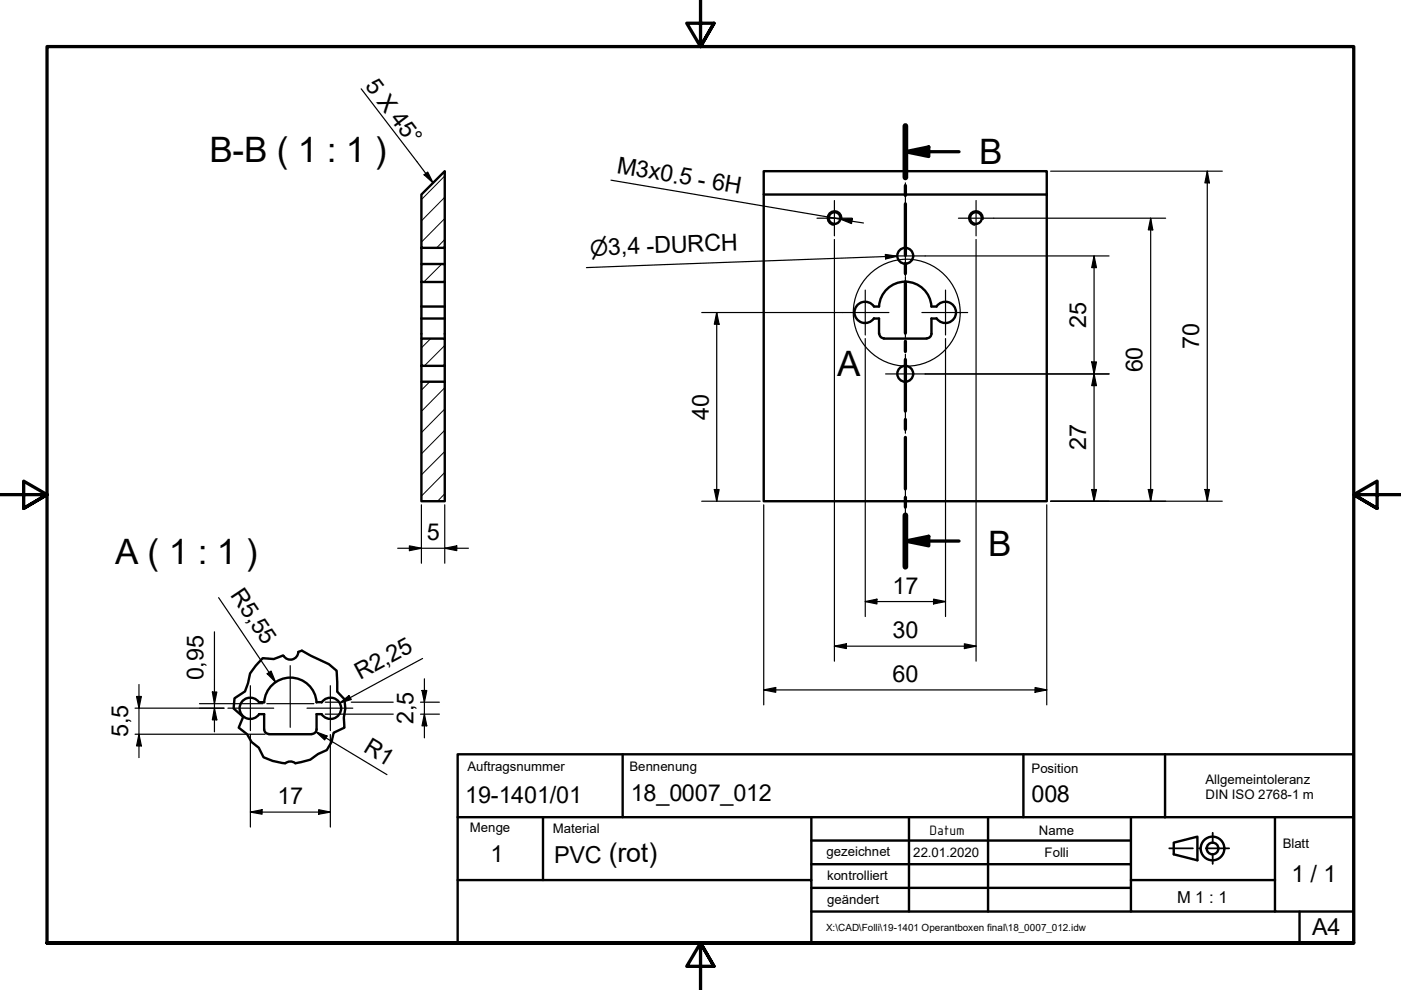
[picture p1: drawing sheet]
<svg xmlns="http://www.w3.org/2000/svg" width="297mm" height="210mm" viewBox="0 0 297 210" stroke-linecap="round" stroke-linejoin="round" font-family="sans-serif">
<!-- layer: Schraffur (ISO) -->
<g fill="none" stroke="#000" stroke-width=".21">
<path d="M94.3 37.3l-5 5M93.7 56l-3.8 3.8M94.3 50.8l-1.7 1.7M94.3 46.3l-5 5M94.3 41.8l-5 5M91.3 71.8l-2 2M94.3 73.3l-4.3 4.3M91.1 80.9l-1.8 1.8M94.3 95.7l-5 5M94.3 91.2l-5 5M94.3 86.7l-5 5M94.3 82.2l-5 5"/>
<path d="M94.3 104.7l-1.5 1.6M94.3 100.2l-5 5"/>
</g>
<!-- layer: Sichtbar (ISO) -->
<g fill="none" stroke="#000" stroke-width=".51">
<path d="M94.3 36.3v16.2h-5v-11.3zM161.9 36.3h60v70h-60zM89.3 56h5v3.8h-5zM89.3 52.5v3.5M89.3 59.8v12M94.3 52.5v3.5M94.3 59.8v12M161.9 41.2h60M89.3 71.8h5v5.8h-5zM89.3 67.5h5M89.3 65h5M89.3 77.6v3.3"/>
<path d="M94.3 77.6v3.3M185.3 67.5h1.1v3.3M186.4 70.7a.98 .98 0 0 0 1 1M187.4 71.8h9.1M198.6 67.5a2.25 2.25 0 0 0 3.3 .4 2.25 2.25 0 0 0 0-3.4 2.25 2.25 0 0 0-3.3 .5h-1.1a5.6 5.6 0 0 0-5.6-5.3 5.6 5.6 0 0 0-5.5 5.3h-1.1a2.25 2.25 0 0 0-3.4-.5 2.25 2.25 0 0 0 0 3.4 2.25 2.25 0 0 0 3.4-.4M198.6 67.5h-1.1v3.2a.98 .98 0 0 1-1 1M89.3 80.9h5v25.4h-5zM63.2 138.2a1.68 1.68 0 0 1-1.2 1.6 1.68 1.68 0 0 1-1.9-.8M54.9 148.9h1.1M54.9 148.9a2.25 2.25 0 0 0-3.3-.4 2.25 2.25 0 0 0 0 3.4 2.25 2.25 0 0 0 3.3-.5h1.1v3.3M56 154.6a.98 .98 0 0 0 1 1M56 148.9a5.6 5.6 0 0 1 5.6-5.2 5.6 5.6 0 0 1 5.5 5.2"/>
<path d="M57 155.7h9.1M67.1 148.9h1.1M67.1 154.6a.98 .98 0 0 1-1 1M68.2 148.9a2.25 2.25 0 0 1 3.4-.4 2.25 2.25 0 0 1 0 3.4 2.25 2.25 0 0 1-3.4-.5h-1.1v3.3M62.6 161.8a1.68 1.68 0 0 0-2.1 0"/>
<circle cx="176.9" cy="46.2" r="1.24"/>
<circle cx="191.9" cy="54.2" r="1.68"/>
<circle cx="206.9" cy="46.2" r="1.24"/>
<circle cx="191.9" cy="79.3" r="1.68"/>
</g>
<!-- layer: Sichtbar schmal (ISO) -->
<path d="M178.4 46.5a1.49 1.49 0 0 0-1.2-1.7 1.49 1.49 0 0 0-1.7 1.2 1.49 1.49 0 0 0 1.2 1.7M208.4 46.5a1.49 1.49 0 0 0-1.2-1.7 1.49 1.49 0 0 0-1.8 1.2 1.49 1.49 0 0 0 1.3 1.7" fill="none" stroke="#000" stroke-width=".38"/>
<!-- layer: Bruchlinie (ISO) -->
<path d="M60.1 139l-2.1 .7-2.3-.2-1.5 1.6-1.2 1.7-.4 2.1-.7 1.7-2.2 1.5-.2 2.1 2.1 1.8-1 2.3 1.8 1.4 .9 1.6 1.6 1.2 1 2.1 1.9 .7 2.7 .5M63.2 138.2l.8-.2 1.9 1 3.8 1.8 1.7 1.4 .1 4.5 1.5 1.5 .2 2-.3 1.9 .1 2.2-2.3 1.1-.4 1.9-1 1.7-1.9 .9-1.6 1.2-3.2 .7" fill="none" stroke="#000" stroke-width=".51"/>
<!-- layer: Detailumgrenzung (ISO) -->
<circle cx="192.2" cy="66.3" r="11.3" fill="none" stroke="#000" stroke-width=".25"/>
<!-- layer: Schnittlinie (ISO) -->
<g fill="none" stroke="#000" stroke-width=".7">
<path d="M192 32.2l4.9-1v2zM192 26.7v10.9M192 39.3v2.1M192 32.2h11.3M192 43.2v10.9M192 55.9v2.1M192 59.7v10.9M192 72.4v2.1M192 76.2v11M192 88.9v2.1M192 92.7v11M192 114.7l4.9-1v2z"/>
<path d="M192 105.4v2.1M192 109.3v10.9M192 114.7h11.3"/>
</g>
<path d="M192 26.7v10.9M192 109.3v10.9" fill="none" stroke="#000" stroke-width="1.2"/>
<g fill="#000">
<path d="M192 32.2l4.9-1v2z" fill-rule="evenodd"/>
<path d="M192 114.7l4.9-1v2z" fill-rule="evenodd"/>
</g>
<!-- layer: Rahmen (ISO) -->
<path d="M148.5 -.1v10l-2.9-5h5.8l-2.9 5 2.9-5M0 104.9h10l-5-2.9v5.8l5-2.9-5 2.9M297 104.9h-10l5-2.9v5.8l-5-2.9 5 2.9M10 199.9v-190h277v190h-277h277M151.4 204.9l-2.9-5 2.9 5h-5.8l2.9-5v10" fill="none" stroke="#000" stroke-width=".7"/>
<!-- layer: Titel (ISO) -->
<path d="M247.9 179.9h5M254.2 179.9h.2M255.7 179.9h4.9M257.1 176.6v2.2M257.1 181v2.2" fill="none" stroke="#000" stroke-width=".38"/>
<g fill="none" stroke="#000" stroke-width=".51">
<path d="M97 159.9h190v40h-190zM132 159.9v13.4M217 159.9v13.4h30M247 159.9v13.4M97 173.3h120M115.1 173.3v13.3M172 178.2h67.8M172 173.3v13.3M192.7 173.3v20M209.5 173.3v20M239.8 173.3v13.3M247 173.3h40"/>
<path d="M248.9 178.7l5-1.3v5l-5-1.3zM270.3 173.3v13.3M97 186.6h75v13.3M172 193.3h67.8M172 188.2h67.8M172 183.2h67.8M270.3 186.6v6.7h16.7M270.3 186.6h-30.5v6.7h30.5M275.5 193.3v6.6"/>
<circle cx="257.1" cy="179.9" r="2.51"/>
<circle cx="257.1" cy="179.9" r="1.24"/>
</g>
<!-- layer: Mittelpunktmarkierung (ISO) -->
<g fill="none" stroke="#000" stroke-width=".25">
<path d="M173.2 46.3h7.5M176.9 42.5v7.5M187.8 54.3h8.4M192 50.1v8.4M203.2 46.3h7.5M206.9 42.5v7.5M178.7 66.3h9.8M183.5 61.5v9.5M187.8 79.3h8.4M192 75.1v8.4M195.5 66.3h9.7M200.5 61.5v9.5"/>
<path d="M48.3 150.1h9.7M53.1 145.4v9.5M56.6 149.2h9.9M61.5 141.1v13.1M65.1 150.1h9.7M70 145.4v9.5"/>
</g>
<!-- layer: Mittellinie (ISO) -->
<g fill="none" stroke="#000" stroke-width=".25">
<path d="M192 38.8v6.6M192 47v1.4M192 49.9v4.2M192 55.7v1.4M192 58.6v4.2M192 64.3v1.5M192 67.3v4.2M192 73v1.5M192 76v4.2M192 81.7v1.5M192 84.7v4.2M192 90.4v1.5"/>
<path d="M192 93.4v4.2M192 99.1v1.5M192 102.1v6.6"/>
</g>
<g fill="none" stroke="#000" stroke-width=".25">
<path d="M222.8 36.3h36.3M256 36.3l.4 2.5h-.9zM256 36.3v70M176.9 50.8v89.4M196.2 54.3h38.9M206.9 50.8v89.4M210.7 46.3h36.4M232 54.3l.5 2.4h-1zM232 54.3v52M244 46.3l.4 2.4h-.9zM244 46.3v60M148.8 66.3h29.9"/>
<path d="M152 66.3l.5 2.4h-1.1zM152 66.3v40M183.5 71.8v58.9M196.2 79.3h38.9M200.5 71.8v58.9M231.5 76.7h1l-.5 2.6zM232 79.3l.5 2.5h-1zM84.3 116.2h15M86.8 115.7l2.5 .5-2.5 .5zM89.3 107v12.4M94.3 116.2l2.5-.5v1zM94.3 107v12.4"/>
<path d="M148.8 106.3h12.4M151.4 103.8h1.1l-.5 2.5zM161.9 107v42.5M221.9 107v42.5M222.8 106.3h36.3M231.5 103.8h1l-.5 2.5zM243.5 103.8h.9l-.4 2.5zM255.5 103.8h.9l-.4 2.5zM45.5 134v21.2M46.4 126.7l12 17.9M89.6 139.6l-17.6 9.5M176.9 137l2.6-.5v1z"/>
<path d="M176.9 137h30M183.5 127.5l2.4-.5v1.1zM183.5 127.5h17M197.9 127l2.6 .5-2.6 .6zM204.5 136.5l2.4 .5-2.4 .5zM28.6 150.1h18.9M28.6 155.7h27.6M29 147.7h1l-.5 2.4zM29.5 155.7l.5 2.5h-1zM29.5 145.1v15.5M42.3 149.2h10.7M45 146.7h1l-.5 2.5z"/>
<path d="M45.5 150.1l.5 2.5h-1zM53.1 155.7v19.7M53.1 149.2h2.7M56.6 142.8l.9-.5 .9 2.3zM67 155.2l2.3 .9-.5 .8zM67 155.2l15 9M69 148.9h1M69 151.4h1M70 155.7v19.7M70.2 148.9h1.9M70.2 151.4h13.2M72 149.1l2-1.6 .5 .8z"/>
<path d="M74.5 148.9h8.9M89.2 148.9h4M89.2 151.4h4M89.5 146.4h1l-.5 2.5zM90 151.4l.5 2.5h-1zM90 143.9v12.5M161.9 146.3l2.6-.5v1zM161.9 146.3h60M219.5 145.8l2.4 .5-2.4 .5zM53.1 172.2l2.5-.5v.9zM53.1 172.2h16.9M67.6 171.7l2.4 .5-2.4 .4z"/>
</g>
<g fill="#000">
<path d="M256 36.3l.4 2.5h-.9z" fill-rule="evenodd"/>
<path d="M232 54.3l.5 2.4h-1z" fill-rule="evenodd"/>
<path d="M244 46.3l.4 2.4h-.9z" fill-rule="evenodd"/>
<path d="M152 66.3l.5 2.4h-1.1z" fill-rule="evenodd"/>
<path d="M231.5 76.7h1l-.5 2.6z" fill-rule="evenodd"/>
<path d="M232 79.3l.5 2.5h-1z" fill-rule="evenodd"/>
<path d="M86.8 115.7l2.5 .5-2.5 .5z" fill-rule="evenodd"/>
<path d="M94.3 116.2l2.5-.5v1z" fill-rule="evenodd"/>
<path d="M151.4 103.8h1.1l-.5 2.5z" fill-rule="evenodd"/>
<path d="M231.5 103.8h1l-.5 2.5z" fill-rule="evenodd"/>
<path d="M243.5 103.8h.9l-.4 2.5z" fill-rule="evenodd"/>
<path d="M255.5 103.8h.9l-.4 2.5z" fill-rule="evenodd"/>
<path d="M176.9 137l2.6-.5v1z" fill-rule="evenodd"/>
<path d="M183.5 127.5l2.4-.5v1.1z" fill-rule="evenodd"/>
<path d="M197.9 127l2.6 .5-2.6 .6z" fill-rule="evenodd"/>
<path d="M204.5 136.5l2.4 .5-2.4 .5z" fill-rule="evenodd"/>
<path d="M29 147.7h1l-.5 2.4z" fill-rule="evenodd"/>
<path d="M29.5 155.7l.5 2.5h-1z" fill-rule="evenodd"/>
<path d="M45 146.7h1l-.5 2.5z" fill-rule="evenodd"/>
<path d="M45.5 150.1l.5 2.5h-1z" fill-rule="evenodd"/>
<path d="M56.6 142.8l.9-.5 .9 2.3z" fill-rule="evenodd"/>
<path d="M67 155.2l2.3 .9-.5 .8z" fill-rule="evenodd"/>
<path d="M72 149.1l2-1.6 .5 .8z" fill-rule="evenodd"/>
<path d="M89.5 146.4h1l-.5 2.5z" fill-rule="evenodd"/>
<path d="M90 151.4l.5 2.5h-1z" fill-rule="evenodd"/>
<path d="M161.9 146.3l2.6-.5v1z" fill-rule="evenodd"/>
<path d="M219.5 145.8l2.4 .5-2.4 .5z" fill-rule="evenodd"/>
<path d="M53.1 172.2l2.5-.5v.9z" fill-rule="evenodd"/>
<path d="M67.6 171.7l2.4 .5-2.4 .4z" fill-rule="evenodd"/>
</g>
<!-- layer: Symbol (ISO) -->
<path d="M76.6 18.8l15.2 20M89.9 37.1l.8-.6 1.1 2.3zM129.5 38.2l48.7 8.3M175.7 46.1l2.5 .4M178.2 46.5l2.5-.1-.2 1zM178.2 46.5l4.9 .8M187.7 53.9l2.5 .4-2.4 .6zM190.2 54.3l-65.9 2.4" fill="none" stroke="#000" stroke-width=".25"/>
<g fill="#000">
<path d="M89.9 37.1l.8-.6 1.1 2.3z" fill-rule="evenodd"/>
<path d="M178.2 46.5l2.5-.1-.2 1z" fill-rule="evenodd"/>
<path d="M187.7 53.9l2.5 .4-2.4 .6z" fill-rule="evenodd"/>
</g>
<g font-size="7.4">
<text x="44.4" y="34.4">B-B ( 1 : 1 )</text>
<text x="207.6" y="34.8">B</text>
<text x="177.5" y="79.7">A</text>
<text x="24.4" y="119.6">A ( 1 : 1 )</text>
<text x="209.5" y="117.8">B</text>
</g>
<text font-size="5.7" x="129.1" y="182.8">(rot)</text>
<g font-size="5">
<text x="77.3" y="18.3" transform="rotate(53 77.3 18.3)">5 X 45°</text>
<text x="130.6" y="36.7" transform="rotate(10 130.6 36.7)">M3x0.5 - 6H</text>
<text x="230.3" y="69.5" transform="rotate(-90 230.3 69.5)">25</text>
<text x="254.3" y="74" transform="rotate(-90 254.3 74)">70</text>
<text x="242.3" y="79" transform="rotate(-90 242.3 79)">60</text>
<text x="150.3" y="89" transform="rotate(-90 150.3 89)">40</text>
<text x="230.3" y="95.5" transform="rotate(-90 230.3 95.5)">27</text>
<text x="90.5" y="114.6">5</text>
<text x="189.2" y="125.9">17</text>
<text x="48.7" y="126.1" transform="rotate(56 48.7 126.1)">R5,55</text>
<text x="189.2" y="135.4">30</text>
<text x="43.2" y="144.2" transform="rotate(-90 43.2 144.2)">0,95</text>
<text x="76.3" y="144.2" transform="rotate(-28 76.3 144.2)">R2,25</text>
<text x="189.2" y="144.6">60</text>
<text x="87.7" y="153.6" transform="rotate(-90 87.7 153.6)">2,5</text>
<text x="27.2" y="156.3" transform="rotate(-90 27.2 156.3)">5,5</text>
<text x="76.8" y="159.2" transform="rotate(31 76.8 159.2)">R1</text>
<text x="58.9" y="170.5">17</text>
<text x="98.6" y="170.3">19-1401/01</text>
<text x="133.7" y="169.9">18_0007_012</text>
<text x="218.7" y="170">008</text>
<text x="104" y="182.7">1</text>
<text x="117.5" y="182.9">PVC</text>
<text x="273.8" y="187">1 / 1</text>
<text x="278.2" y="198.2">A4</text>
</g>
<text font-size="4.6" x="125.1" y="54.2" transform="rotate(-2 125.1 54.2)">⌀3,4 -DURCH</text>
<text font-size="3.5" x="249.6" y="191.4">M 1 : 1</text>
<text font-size="3.1" x="197.1" y="176.9">Datum</text>
<g font-size="2.8">
<text x="99.1" y="163.5">Auftragsnummer</text>
<text x="133.5" y="163.4">Bennenung</text>
<text x="218.7" y="163.8">Position</text>
<text x="255.6" y="166.3">Allgemeintoleranz</text>
<text x="255.6" y="169.5">DIN ISO 2768-1 m</text>
<text x="99.6" y="176.5">Menge</text>
<text x="117.2" y="176.6">Material</text>
<text x="220.3" y="177">Name</text>
<text x="272" y="179.8">Blatt</text>
<text x="175.3" y="181.5">gezeichnet</text>
<text x="193.6" y="181.6">22.01.2020</text>
<text x="221.5" y="181.7">Folli</text>
<text x="175.4" y="186.5">kontrolliert</text>
<text x="175.4" y="191.6">geändert</text>
</g>
<text font-size="2.1" x="175.1" y="197.3">X:\CAD\Folli\19-1401 Operantboxen final\18_0007_012.idw</text>
</svg>
